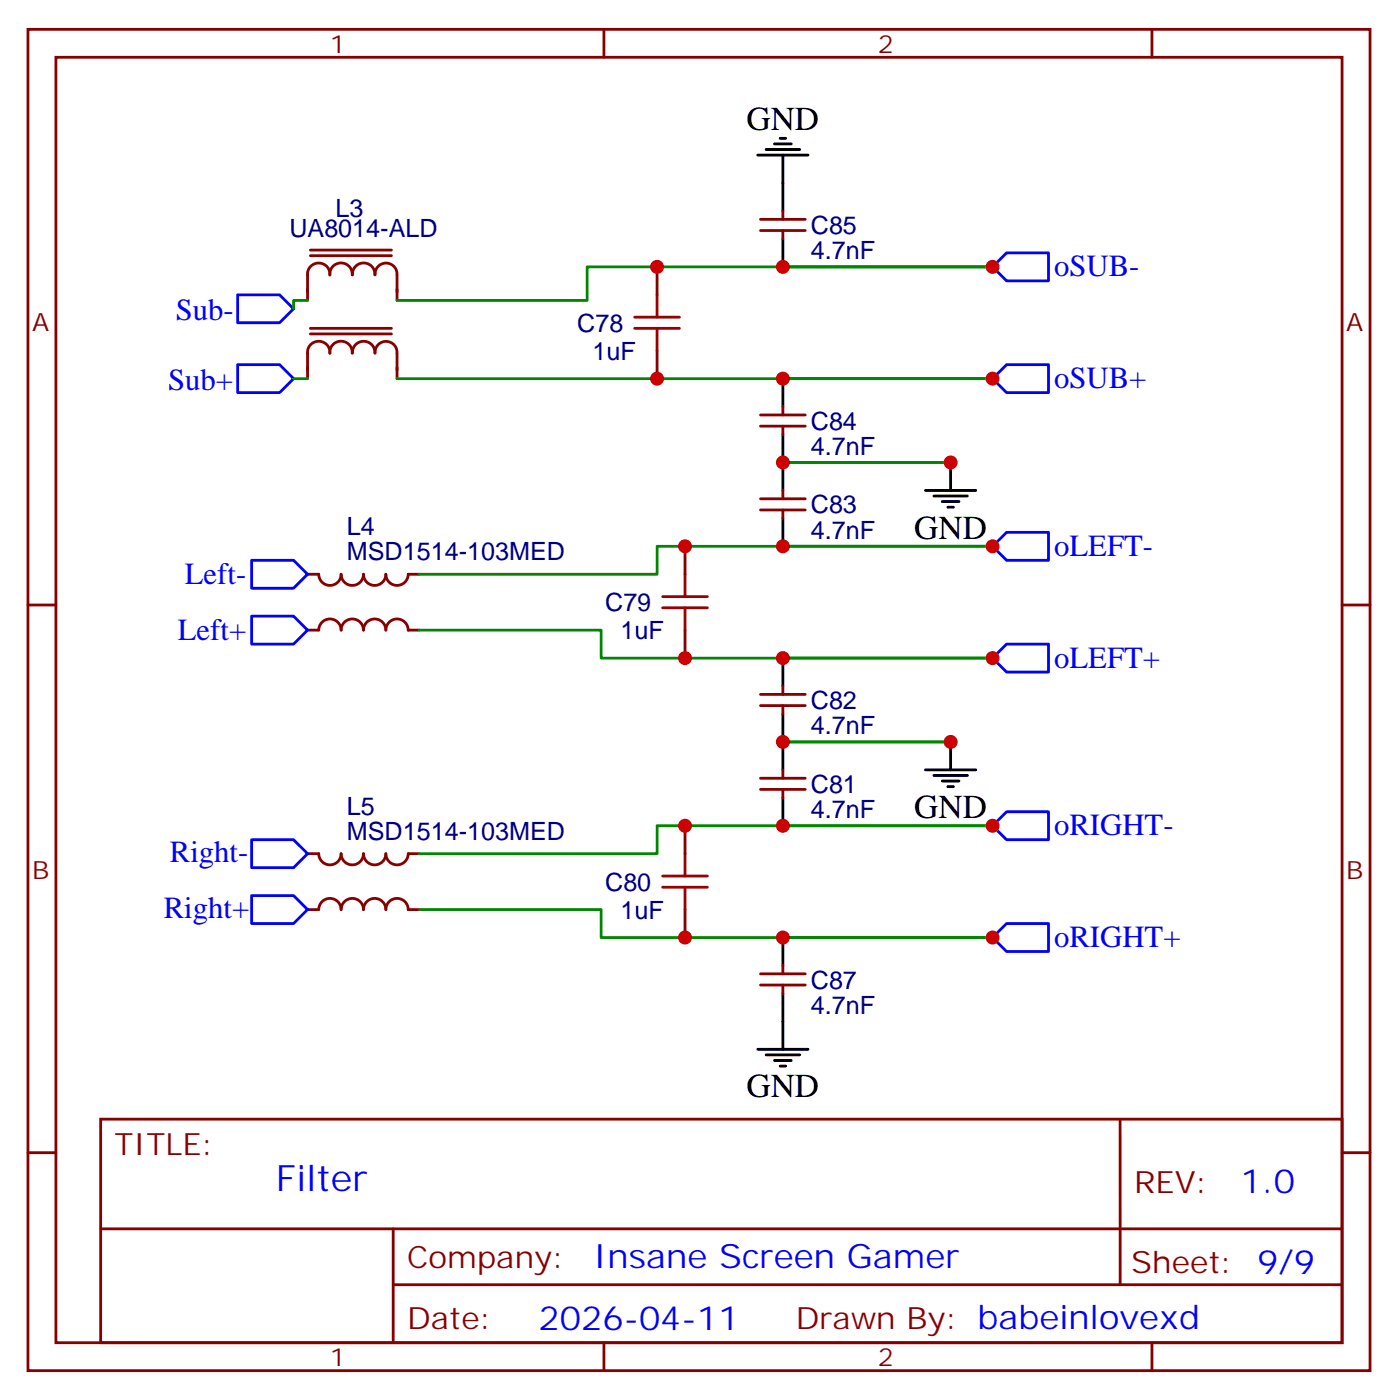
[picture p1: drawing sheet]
<svg xmlns="http://www.w3.org/2000/svg" width="176mm" height="177mm" viewBox="0 0 176 177" stroke-linecap="round" stroke-linejoin="round" font-family="sans-serif">
<g fill="none" stroke="#870000" stroke-width=".35">
<path d="M3.5 3.7h169.4v169.3h-169.4zM7.1 7.2h162.2v162.3h-162.2zM76.2 3.7v3.5M145.3 3.7v3.5M38.8 34.7a1.41 1.41 0 0 1 1.4-1.5 1.41 1.41 0 0 1 1.4 1.5M38.8 34.7v3.2M39.2 31.6h10.2M39.2 32.3h10.2M41.6 34.7a1.41 1.41 0 0 1 1.4-1.5 1.41 1.41 0 0 1 1.4 1.5M44.5 34.7a1.41 1.41 0 0 1 1.4-1.5 1.41 1.41 0 0 1 1.4 1.5M47.3 34.7a1.38 1.38 0 0 1 1.4-1.5 1.38 1.38 0 0 1 1.4 1.5M50.1 34.7v3.2"/>
<path d="M82.9 33.7v3.5M96 29.1h5.6M96 27.7h5.6M98.8 26.6v1.1M98.8 29.1v1.1M38.8 44.6a1.41 1.41 0 0 1 1.4-1.5 1.41 1.41 0 0 1 1.4 1.5M38.8 44.6v3.2M39.2 42.2h10.2M39.2 41.5h10.2M41.6 44.6a1.41 1.41 0 0 1 1.4-1.5 1.41 1.41 0 0 1 1.4 1.5M44.5 44.6a1.41 1.41 0 0 1 1.4-1.5 1.41 1.41 0 0 1 1.4 1.5M47.3 44.6a1.38 1.38 0 0 1 1.4-1.5 1.38 1.38 0 0 1 1.4 1.5"/>
<path d="M50.1 44.6v3.2M82.9 44.3v3.5M96 53.8h5.6M96 52.4h5.6M98.8 51.3v1.1M98.8 53.8v1.1M3.5 76.4h3.6M38.8 79.6l1.4-.1a1.41 1.41 0 0 1 1.4-1.4 1.41 1.41 0 0 1 1.4 1.4 1.41 1.41 0 0 1 1.5-1.4 1.41 1.41 0 0 1 1.4 1.4 1.41 1.41 0 0 1 1.4-1.4 1.41 1.41 0 0 1 1.4 1.5 1.41 1.41 0 0 1 1.4-1.5 1.41 1.41 0 0 1 1.4 1.5h1.4M38.8 72.5h1.4a1.41 1.41 0 0 0 1.4 1.4 1.41 1.41 0 0 0 1.4-1.4M43 72.5a1.41 1.41 0 0 0 1.4 1.4 1.41 1.41 0 0 0 1.5-1.4M45.9 72.5a1.41 1.41 0 0 0 1.4 1.4 1.41 1.41 0 0 0 1.4-1.4M48.7 72.5a1.41 1.41 0 0 0 1.4 1.4 1.41 1.41 0 0 0 1.4-1.4"/>
<path d="M51.5 72.5h1.4M86.4 69v3.5M86.4 79.6v3.5M96 64.4h5.6M96 63h5.6M98.8 61.9v1.1M98.8 64.4v1M169.3 76.4h3.6M96 99.7h5.6M96 98.2h5.6M96 89.1h5.6M96 87.7h5.6"/>
<path d="M98.8 86.6v1.1M98.8 89.1v1M98.8 97.2v1M98.8 99.7v1M38.8 114.8h1.4a1.41 1.41 0 0 1 1.4-1.4 1.41 1.41 0 0 1 1.4 1.4M38.8 107.8h1.4M40.2 107.8a1.41 1.41 0 0 0 1.4 1.4 1.41 1.41 0 0 0 1.4-1.4M43 114.8a1.41 1.41 0 0 1 1.5-1.4 1.41 1.41 0 0 1 1.4 1.4M43 107.8a1.41 1.41 0 0 0 1.4 1.4 1.41 1.41 0 0 0 1.5-1.4M45.9 114.8a1.41 1.41 0 0 1 1.4-1.4 1.41 1.41 0 0 1 1.4 1.4M45.9 107.8a1.41 1.41 0 0 0 1.4 1.4 1.41 1.41 0 0 0 1.4-1.4M48.7 114.8a1.41 1.41 0 0 1 1.4-1.4 1.41 1.41 0 0 1 1.4 1.4"/>
<path d="M48.7 107.8a1.41 1.41 0 0 0 1.4 1.4 1.41 1.41 0 0 0 1.4-1.4h1.4M51.5 114.8h1.4M86.4 104.2v3.6M86.4 114.8v3.6M96 124.4h5.6M96 122.9h5.6M98.8 121.9v1M98.8 124.4v1M3.5 145.5h3.6M12.7 141.3h156.6v28.2h-156.6zM12.7 155.1h156.5M49.6 155.1v14.1"/>
<path d="M141.3 141.3v20.9M169.3 145.5h3.6M49.6 162.2h119.6M76.2 169.5v3.5M145.3 169.5v3.5"/>
</g>
<path d="M82.9 37.2v2.8M80.1 41.5h5.6M80.1 40h5.6M82.9 41.5v2.8M83.6 76.7h5.7M83.6 75.3h5.7M86.4 72.5v2.8M86.4 76.7v2.9M83.6 112h5.7M83.6 110.6h5.7M86.4 107.8v2.8M86.4 112v2.8" fill="none" stroke="#a10000" stroke-width=".35"/>
<g fill="none" stroke="#000" stroke-width=".35">
<path d="M95.6 19.6h6.4M96.7 18.9h4.2M97.7 18.2h2.1M98.4 17.5h.7M98.8 19.6v7M98.8 30.2v3.5M98.8 47.8v3.5M98.8 54.9v7M119.9 58.4v3.5M98.8 65.4v3.6M116.8 61.9h6.3M117.8 62.6h4.3"/>
<path d="M118.9 63.3h2.1M119.6 64h.7M98.8 83.1v3.5M98.8 90.1v7.1M116.8 97.2h6.3M117.8 97.9h4.3M118.9 98.6h2.1M119.6 99.3h.7M119.9 93.7v3.5M98.8 100.7v3.5M98.8 118.4v3.5M95.6 132.5h6.4"/>
<path d="M96.7 133.2h4.2M97.7 133.9h2.1M98.4 134.6h.7M98.8 125.4v7.1"/>
</g>
<path d="M30 37.2h5.3l1.7 1.8-1.7 1.7h-5.3zM125.2 33.7l1.8-1.8h5.3v3.6h-5.3zM30 46h5.3l1.7 1.8-1.7 1.8h-5.3zM125.2 47.8l1.8-1.8h5.3v3.6h-5.3zM31.7 77.8h5.3l1.8 1.8-1.8 1.7h-5.3zM31.7 70.7h5.3l1.8 1.8-1.8 1.8h-5.3zM125.2 69l1.8-1.8h5.3v3.5h-5.3zM125.2 83.1l1.8-1.8h5.3v3.5h-5.3zM31.7 106h5.3l1.8 1.8-1.8 1.7h-5.3zM31.7 113.1h5.3l1.8 1.7-1.8 1.8h-5.3zM125.2 104.2l1.8-1.7h5.3v3.5h-5.3zM125.2 118.4l1.8-1.8h5.3v3.5h-5.3z" fill="none" stroke="#00f" stroke-width=".35"/>
<path d="M38.8 37.9h-1.8v1.1M98.8 33.7h26.4h-51.1v4.2h-24M37 47.8h1.8M50.1 47.8h75.1M98.8 58.4h21.1M52.9 79.6h22.9v3.5h49.4h-26.4M98.8 69h26.4h-42.3v3.5h-30M98.8 93.7h21.1M52.9 114.8h22.9v3.6h49.4h-26.4M98.8 104.2h26.4h-42.3v3.6h-30" fill="none" stroke="#008700" stroke-width=".35"/>
<g fill="#c00">
<circle cx="119.9" cy="58.4" r=".88"/>
<circle cx="119.9" cy="93.7" r=".88"/>
<circle cx="82.9" cy="33.7" r=".88"/>
<circle cx="82.9" cy="47.8" r=".88"/>
<circle cx="86.4" cy="69" r=".88"/>
<circle cx="86.4" cy="83.1" r=".88"/>
<circle cx="86.4" cy="104.2" r=".88"/>
<circle cx="86.4" cy="118.4" r=".88"/>
<circle cx="98.8" cy="93.7" r=".88"/>
<circle cx="98.8" cy="58.4" r=".88"/>
<circle cx="98.8" cy="33.7" r=".88"/>
<circle cx="98.8" cy="47.8" r=".88"/>
<circle cx="98.8" cy="69" r=".88"/>
<circle cx="98.8" cy="83.1" r=".88"/>
<circle cx="98.8" cy="104.2" r=".88"/>
<circle cx="98.8" cy="118.4" r=".88"/>
<circle cx="125.2" cy="118.4" r=".88"/>
<circle cx="125.2" cy="104.2" r=".88"/>
<circle cx="125.2" cy="83.1" r=".88"/>
<circle cx="125.2" cy="69" r=".88"/>
<circle cx="125.2" cy="47.8" r=".88"/>
<circle cx="125.2" cy="33.7" r=".88"/>
</g>
<text font-size="4.6" fill="#00f" x="34.8" y="150.3">Filter</text>
<g font-size="4.2">
<text x="94.2" y="16.4">GND</text>
<text x="115.4" y="68">GND</text>
<text x="115.4" y="103.3">GND</text>
<text x="94.2" y="138.5">GND</text>
</g>
<g font-size="4.2" fill="#00f">
<text x="156.5" y="150.5">1.0</text>
<text x="74.9" y="160.1">Insane Screen Gamer</text>
<text x="68" y="167.9">2026-04-11</text>
</g>
<g font-size="3.9" fill="#00f">
<text x="133" y="34.9">oSUB-</text>
<text x="22.2" y="40.4">Sub-</text>
<text x="21.2" y="49.2">Sub+</text>
<text x="133" y="49">oSUB+</text>
<text x="133" y="70.2">oLEFT-</text>
<text x="23.3" y="73.7">Left-</text>
<text x="22.4" y="80.8">Left+</text>
<text x="133" y="84.3">oLEFT+</text>
<text x="133" y="105.4">oRIGHT-</text>
<text x="21.4" y="108.9">Right-</text>
<text x="20.7" y="115.9">Right+</text>
<text x="133" y="119.6">oRIGHT+</text>
</g>
<g font-size="3.9" fill="#800">
<text x="14.5" y="145.9">TITLE:</text>
<text x="143.1" y="150.5">REV:</text>
<text x="51.4" y="160.1">Company:</text>
<text x="142.7" y="160.7">Sheet: 9/9</text>
<text x="51.4" y="167.7">Date:</text>
<text x="100.4" y="167.8">Drawn By: babeinlovexd</text>
</g>
<g font-size="3.2" fill="#800">
<text x="41.6" y="6.7">1</text>
<text x="110.8" y="6.7">2</text>
<text x="4.1" y="41.8">A</text>
<text x="169.9" y="41.8">A</text>
<text x="4.1" y="110.9">B</text>
<text x="169.9" y="110.9">B</text>
<text x="41.6" y="172.5">1</text>
<text x="110.8" y="172.5">2</text>
</g>
<g font-size="3.2" fill="#000080">
<text x="36.5" y="29.9">UA8014-ALD</text>
<text x="42.3" y="27.4">L3</text>
<text x="102.3" y="29.5">C85</text>
<text x="102.3" y="32.7">4.7nF</text>
<text x="72.8" y="41.9">C78</text>
<text x="74.8" y="45.4">1uF</text>
<text x="102.3" y="57.4">4.7nF</text>
<text x="102.3" y="54.2">C84</text>
<text x="102.3" y="64.8">C83</text>
<text x="43.8" y="70.7">MSD1514-103MED</text>
<text x="43.8" y="67.6">L4</text>
<text x="102.3" y="68">4.7nF</text>
<text x="76.4" y="77.2">C79</text>
<text x="78.3" y="80.7">1uF</text>
<text x="102.3" y="89.5">C82</text>
<text x="102.3" y="92.7">4.7nF</text>
<text x="102.3" y="100.1">C81</text>
<text x="43.8" y="106">MSD1514-103MED</text>
<text x="43.8" y="102.8">L5</text>
<text x="102.3" y="103.3">4.7nF</text>
<text x="76.4" y="112.4">C80</text>
<text x="78.3" y="116">1uF</text>
<text x="102.3" y="124.8">C87</text>
<text x="102.3" y="128">4.7nF</text>
</g>
</svg>
